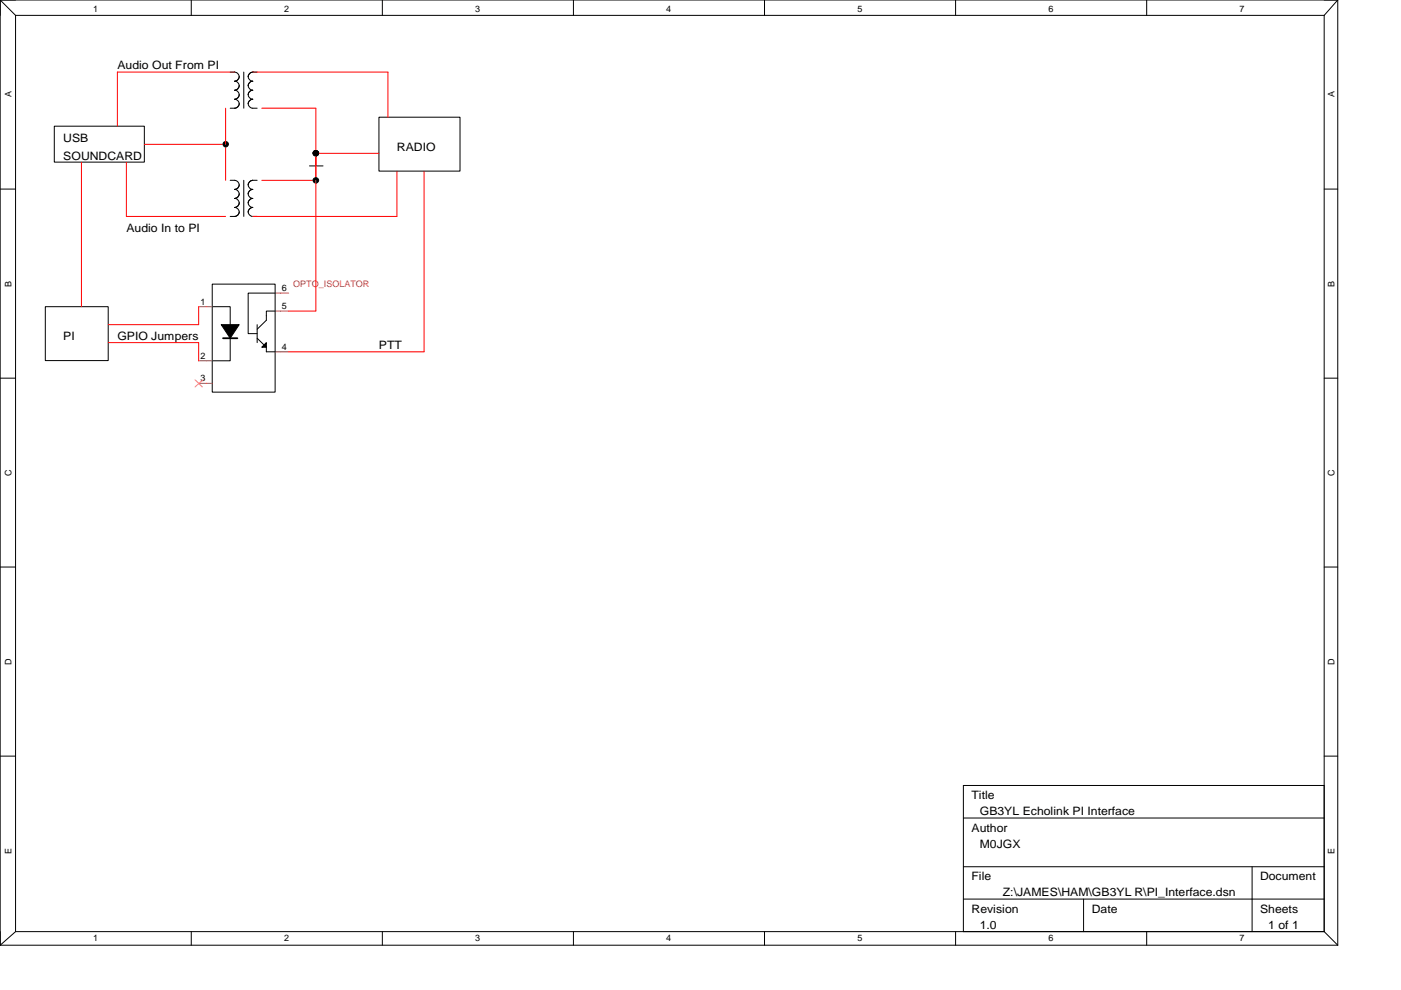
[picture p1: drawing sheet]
<svg xmlns="http://www.w3.org/2000/svg" width="297mm" height="210mm" viewBox="0 0 297 210" stroke-linecap="round" stroke-linejoin="round" font-family="sans-serif">
<g fill="none" stroke="#000" stroke-width=".21">
<path d="M0 0h283.6M0 0v200.4M0 0l3.3 3.3M3.3 3.3h277.5M3.3 3.3v194.2M40.6 0v3.3M48.8 15.3h1a.98 .98 0 0 1 .9 1 .98 .98 0 0 1-1 .9 .95 .95 0 0 1 1 1 .95 .95 0 0 1-1 .9 .95 .95 0 0 1 1 1 .95 .95 0 0 1-1 .9 .95 .95 0 0 1 1 1 .95 .95 0 0 1-1 .9h-.9M51.7 15.3v7.6M54.5 15.3h-1a.98 .98 0 0 0-.9 1 .98 .98 0 0 0 1 .9 .95 .95 0 0 0-1 1 .95 .95 0 0 0 1 .9 .95 .95 0 0 0-1 1 .95 .95 0 0 0 1 .9 .95 .95 0 0 0-1 1 .95 .95 0 0 0 1 .9h.9M81.1 0v3.3M121.6 0v3.3M162.1 0v3.3"/>
<path d="M202.6 0v3.3M243.1 0v3.3M280.8 3.3v194.2M283.6 0v200.4M283.6 0l-2.8 3.3M11.5 26.8h19.1v7.6h-19.1zM48.8 38.2h1a.98 .98 0 0 1 .9 1 .98 .98 0 0 1-1 1 .95 .95 0 0 1 1 .9 .95 .95 0 0 1-1 1 .95 .95 0 0 1 1 .9 .95 .95 0 0 1-1 1 .95 .95 0 0 1 1 .9 .95 .95 0 0 1-1 1h-.9M51.7 38.2v7.7M54.5 38.2h-1a.98 .98 0 0 0-.9 1 .98 .98 0 0 0 1 1 .95 .95 0 0 0-1 .9 .95 .95 0 0 0 1 1 .95 .95 0 0 0-1 .9 .95 .95 0 0 0 1 1 .95 .95 0 0 0-1 .9 .95 .95 0 0 0 1 1h.9M65.6 35.2h2.9M67 32.5v2.7M80.3 24.8h17.2v11.5h-17.2z"/>
<path d="M0 40.1h3.3M280.8 40.1h2.8M9.6 65h13.3v11.5h-13.3zM45 60.2h13.3v22.9h-13.3zM45 65h3.8v3.8M46.9 68.8h3.8l-1.9 2.9zM48.8 71.7v4.8h-3.8M54.5 68.8v3.8M54.5 71.7l2 1.9v1h1.9M55.5 73.6l1-1v1zM58.4 62.1h-5.8v8.6h1.9M58.4 66h-1.9v1.9l-2 1.9"/>
<path d="M0 80.2h3.3M280.8 80.2h2.8M0 120.2h3.3M280.8 120.2h2.8M0 160.3h3.3M204.3 173.4h76.5M280.8 166.5h-76.5v31M280.8 160.3h2.8M3.3 197.5h277.5M3.3 197.5l-3.3 2.9M40.6 197.5v2.9M81.1 197.5v2.9"/>
<path d="M121.6 197.5v2.9M162.1 197.5v2.9M202.6 197.5v2.9M204.3 183.8h76.5M204.3 190.6h76.5M229.7 190.6v6.9M243.1 197.5v2.9M265.5 183.8v13.7M280.8 197.5l2.8 2.9M0 200.4h283.6"/>
<circle cx="47.9" cy="30.6" r=".57"/>
<circle cx="67" cy="32.5" r=".58"/>
<circle cx="67" cy="38.2" r=".58"/>
</g>
<path d="M42.1 65h2.9M42.1 76.5h2.9M58.4 74.6h2.8M58.4 66h2.8M58.4 62.1h2.8M42.1 81.3h2.9" fill="none" stroke="#c04040" stroke-width=".21"/>
<path d="M41.4 80.5l1.5 1.5M43 80.5l-1.6 1.5" fill="none" stroke="#ff7f7f" stroke-width=".21"/>
<path d="M47.3 71.7h3" fill="none" stroke="#000" stroke-width=".38"/>
<g fill="#000">
<path d="M46.9 68.8h3.8l-1.9 2.9zM55.5 73.6l1-1v1z"/>
<circle cx="47.9" cy="30.6" r=".57"/>
<circle cx="67" cy="32.5" r=".58"/>
<circle cx="67" cy="38.2" r=".58"/>
</g>
<g fill="none" stroke="#f00" stroke-width=".21">
<path d="M49.7 15.3h-24.8v11.5M53.6 15.3h28.7v9.5M17.3 34.4v30.6M26.8 34.4v11.5h21M30.6 30.6h17.2M47.8 22.9v15.3M55.5 38.2h11.5M55.5 22.9h11.5v43.1h-5.8M67 32.5h13.3M84.2 36.3v9.6h-30.6M89.9 36.3v38.3h-28.7M23 72.6h19.1v3.9"/>
<path d="M42.1 65v3.8h-19.1"/>
</g>
<g font-size="2.5">
<text x="24.9" y="14.7">Audio Out From PI</text>
<text x="13.4" y="30.1">USB</text>
<text x="13.4" y="33.9">SOUNDCARD</text>
<text x="84.2" y="32">RADIO</text>
<text x="26.8" y="49.1">Audio In to PI</text>
<text x="13.4" y="72.1">PI</text>
<text x="24.9" y="72.1">GPIO Jumpers</text>
<text x="80.3" y="74">PTT</text>
<text x="206" y="169.5">Title</text>
<text x="207.7" y="172.9">GB3YL Echolink PI Interface</text>
<text x="206" y="176.3">Author</text>
<text x="207.7" y="179.8">M0JGX</text>
<text x="206" y="186.6">File</text>
<text x="212.6" y="190.1">Z:\JAMES\HAM\GB3YL R\PI_Interface.dsn</text>
<text x="267.2" y="186.6">Document</text>
<text x="206" y="193.5">Revision</text>
<text x="207.7" y="197">1.0</text>
<text x="231.5" y="193.5">Date</text>
<text x="267.2" y="193.5">Sheets</text>
<text x="268.9" y="197">1 of 1</text>
</g>
<g font-size="1.9">
<text x="19.7" y="2.5">1</text>
<text x="60.2" y="2.5">2</text>
<text x="100.8" y="2.5">3</text>
<text x="141.3" y="2.5">4</text>
<text x="181.8" y="2.5">5</text>
<text x="222.3" y="2.5">6</text>
<text x="262.8" y="2.5">7</text>
<text x="2.5" y="20.7" transform="rotate(-90 2.5 20.7)">A</text>
<text x="283" y="20.7" transform="rotate(-90 283 20.7)">A</text>
<text x="2.5" y="60.7" transform="rotate(-90 2.5 60.7)">B</text>
<text x="42.5" y="64.6">1</text>
<text x="59.8" y="65.5">5</text>
<text x="59.8" y="61.7">6</text>
<text x="283" y="60.7" transform="rotate(-90 283 60.7)">B</text>
<text x="42.5" y="76.1">2</text>
<text x="59.8" y="74.2">4</text>
<text x="42.5" y="80.9">3</text>
<text x="2.5" y="100.9" transform="rotate(-90 2.5 100.9)">C</text>
<text x="283" y="100.9" transform="rotate(-90 283 100.9)">C</text>
<text x="2.5" y="141" transform="rotate(-90 2.5 141)">D</text>
<text x="283" y="141" transform="rotate(-90 283 141)">D</text>
<text x="2.5" y="181" transform="rotate(-90 2.5 181)">E</text>
<text x="283" y="181" transform="rotate(-90 283 181)">E</text>
<text x="19.7" y="199.6">1</text>
<text x="60.2" y="199.6">2</text>
<text x="100.8" y="199.6">3</text>
<text x="141.3" y="199.6">4</text>
<text x="181.8" y="199.6">5</text>
<text x="222.3" y="199.6">6</text>
<text x="262.8" y="199.6">7</text>
</g>
<text font-size="1.9" fill="#c04040" x="62.2" y="60.7">OPTO_ISOLATOR</text>
</svg>
